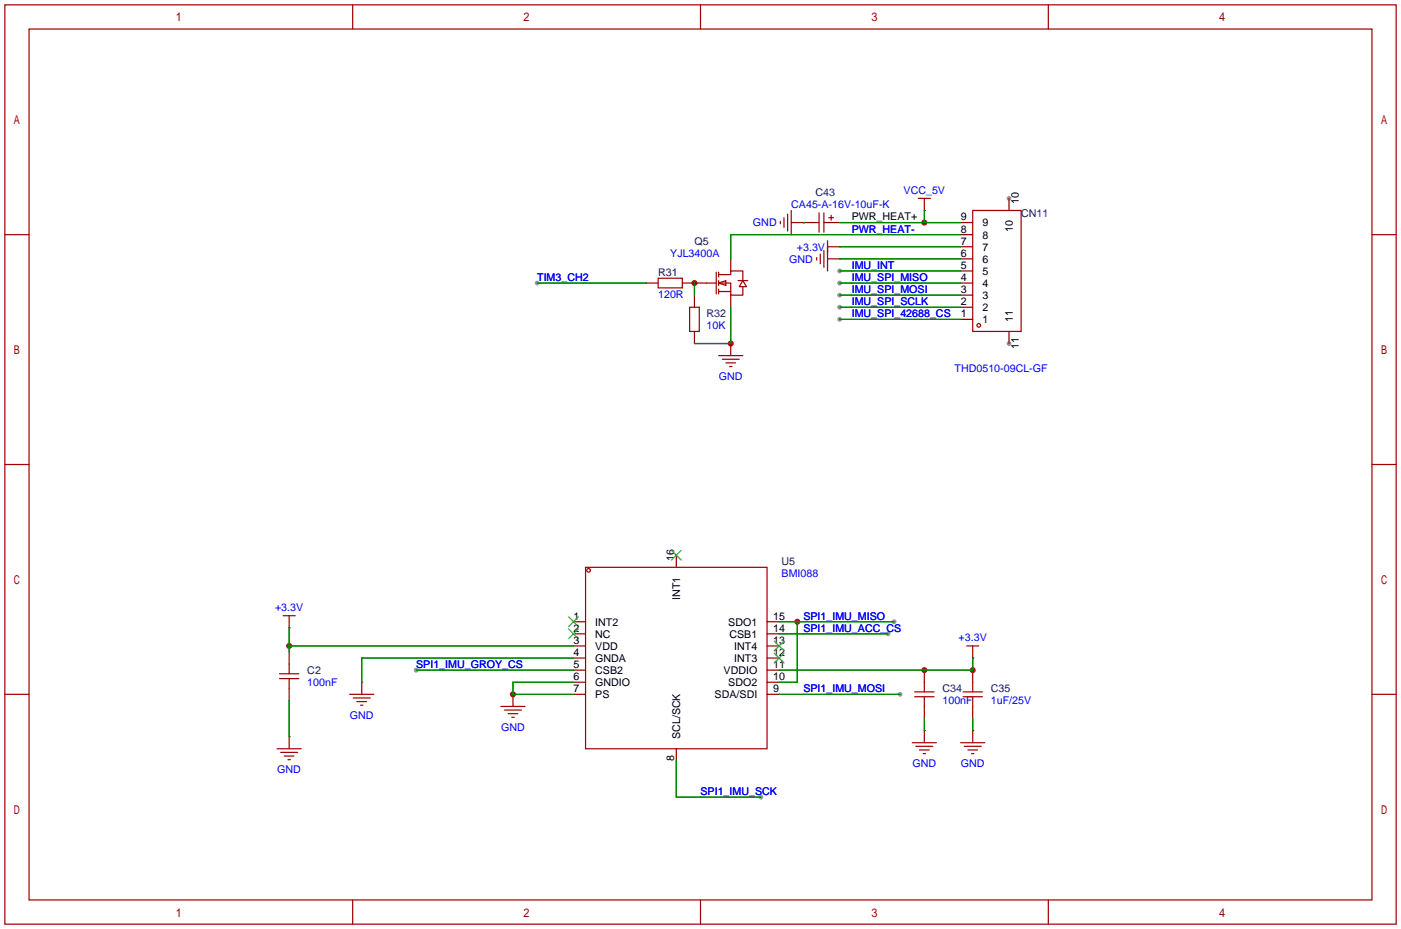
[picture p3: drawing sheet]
<svg xmlns="http://www.w3.org/2000/svg" width="294mm" height="195mm" viewBox="0 0 294 195" stroke-linecap="round" stroke-linejoin="round" font-family="sans-serif">
<g fill="#999">
<circle cx="211.8" cy="41.7" r=".51"/>
<circle cx="211.8" cy="72.1" r=".51"/>
<circle cx="159.8" cy="167.4" r=".51"/>
<circle cx="189" cy="145.8" r=".51"/>
<circle cx="87.4" cy="140.7" r=".51"/>
<circle cx="186.4" cy="133.1" r=".51"/>
<circle cx="187.7" cy="130.6" r=".51"/>
<circle cx="176.3" cy="56.9" r=".51"/>
<circle cx="176.3" cy="59.4" r=".51"/>
<circle cx="176.3" cy="62" r=".51"/>
<circle cx="176.3" cy="64.5" r=".51"/>
<circle cx="176.3" cy="67.1" r=".51"/>
<circle cx="112.8" cy="59.4" r=".51"/>
</g>
<g fill="none" stroke="#a10000" stroke-width=".25">
<path d="M173.7 51.8h2.6M173.7 50.5v2.6M204.2 44.2h10.2v25.4h-10.2zM122.9 119.1h38.1v38.1h-38.1zM59.4 129.3h2.6M60.7 129.3v2.5M60.7 139.4v2.1M202.9 135.6h2.6M204.2 135.6v2.6M58.2 157.2h5M58.7 142.5h4M58.7 141.5h4"/>
<path d="M58.9 158h3.6M59.7 158.8h2M60.5 159.5h.5M60.7 142.5v2M60.7 154.7v2.5M73.4 145.8h5.1M74.2 146.6h3.5M74.9 147.3h2.1M75.7 148.1h.5M75.9 143.3v2.5M105.2 148.3h5M105.9 149.1h3.6"/>
<path d="M106.7 149.9h2M107.4 150.6h.5M107.7 145.8v2.5M191.5 156h5.1M192 146.3h4.1M192 145.3h4.1M192.3 156.7h3.5M193 157.5h2.1M193.8 158.2h.5M194.1 143.3v2M194.1 146.3v2M194.1 153.4v2.6"/>
<path d="M201.7 156h5.1M202.2 146.3h4M202.2 145.3h4M202.4 156.7h3.6M203.2 157.5h2M204 158.2h.5M204.2 143.3v2M204.2 146.3v2M204.2 153.4v2.6"/>
<circle cx="205.5" cy="68.3" r=".38"/>
<circle cx="123.6" cy="119.8" r=".38"/>
</g>
<g fill="none" stroke="#870000" stroke-width=".25">
<path d="M176.3 51.8h.1M201.7 59.4h2.5M201.7 56.9h2.5M201.7 54.4h2.5M201.7 51.8h2.5M201.7 49.3h2.5M201.7 46.7h2.5M211.8 41.7v2.5M201.7 67.1h2.5M201.7 64.5h2.5M201.7 62h2.5M211.8 69.6v2.5"/>
<path d="M142 116.6v2.5M60.7 131.8h.1M60.7 136.9v2.5M120.4 130.6h2.5M120.4 133.1h2.5M120.4 135.6h2.5M120.4 138.2h2.5M161 130.6h2.6M161 133.1h2.6M161 135.6h2.6M161 138.2h2.6M204.2 138.2h.1"/>
<path d="M60.7 154.7h.1M60.7 144.5v2.6M75.9 143.3h.1M107.7 145.8h.1M120.4 140.7h2.5M120.4 143.3h2.5M120.4 145.8h2.5M142 157.2v2.6M161 140.7h2.6M161 143.3h2.6M161 145.8h2.6M194.1 153.4h.1"/>
<path d="M194.1 140.7v2.6M194.1 148.3v2.6M204.2 153.4h.1M204.2 140.7v2.6M204.2 148.3v2.6"/>
</g>
<path d="M141 115.6l2 2M143 115.6l-2 2M119.4 129.5l2 2.1M119.4 132.1l2 2M121.4 129.5l-2 2.1M121.4 132.1l-2 2M162.6 137.2l2 2M162.6 134.6l2 2.1M164.6 137.2l-2 2M164.6 134.6l-2 2.1" fill="none" stroke="#3c3" stroke-width=".25"/>
<g fill="#c00">
<circle cx="194.1" cy="140.7" r=".63"/>
<circle cx="204.2" cy="140.7" r=".63"/>
<circle cx="60.7" cy="135.6" r=".63"/>
<circle cx="167.4" cy="130.6" r=".63"/>
<circle cx="107.7" cy="145.8" r=".63"/>
<circle cx="194.1" cy="46.7" r=".63"/>
<circle cx="145.8" cy="59.4" r=".63"/>
<circle cx="153.4" cy="72.1" r=".63"/>
</g>
<g fill="none" stroke="#a10000" stroke-width=".25">
<path d="M1 1h292.1v193.1h-292.1zM6.1 6.1h281.9v182.9h-281.9zM74 1v5.1M147.1 1v5.1M220.1 1v5.1M1 49.3h5.1M138.2 58.4h5.1v2.1h-5.1zM148.3 59.4h2.1M150.4 57.2v4.5M150.9 59.4l1.5-.5v1zM150.9 57.7h2.5v-.8h2.6v2M150.9 59.4h2.5v2.6h2.6v-1.8"/>
<path d="M150.9 57.2v1M150.9 58.9v1M154.9 58.9h2.1M156 58.9l.7 1.3h-1.5zM163.8 46.5v.5M164.6 45.7v2.1M165.4 45v3.5M166.1 46.7h2.6M166.1 44.2v5.1M171.2 46.7h.8M171.4 54.1v.5M172 44.7v4.1"/>
<path d="M172.2 53.3v2.1M173 44.7v4.1M173 52.6v3.5M173 46.7h.7M173.7 54.4h2.6M173.7 51.8v5.1M174 45.7h1M174.5 45.2v1M192.8 41.7h2.5M194.1 41.7v2.5M288 49.3h5.1M144.8 64.5h2v5.1h-2z"/>
<path d="M150.9 61.2h2.5M150.9 60.7v1M150.9 74.7h5.1M151.6 75.4h3.6M152.4 76.2h2M153.2 77h.5M153.4 72.1v2.6M1 97.5h5.1M288 97.5h5.1M1 145.8h5.1M288 145.8h5.1M74 189v5.1"/>
<path d="M147.1 189v5.1M220.1 189v5.1"/>
</g>
<path d="M135.6 59.4h2.6M143.3 59.4h5M153.4 54.4v2.5M168.7 46.7h.1M168.7 46.7h2.5M173.7 46.7h2.6M176.3 54.4h.1M194.1 44.2h.1M145.8 62v2.5M145.8 69.6v2.5M153.4 72.1h.1M153.4 62v2.5" fill="none" stroke="#870000" stroke-width=".25"/>
<g fill="none" stroke="#008700" stroke-width=".25">
<path d="M112.8 59.4h22.8M145.8 59.4v2.6M168.7 46.7h.1M176.3 46.7h25.4M176.3 51.8h25.4M176.3 54.4h25.4M176.3 56.9h25.4M176.3 59.4h25.4M194.1 44.2v2.5M201.7 49.3h-48.3v5.1M153.4 64.5v7.6h-7.6M176.3 62h25.4"/>
<path d="M176.3 64.5h25.4M176.3 67.1h25.4M60.7 131.8v5.1M60.7 135.6h59.7M120.4 138.2h-44.5v5.1M163.6 133.1h22.8M163.6 130.6h24.1M167.4 130.6v12.7h-3.8M204.2 138.2v2.5h-40.6M60.7 147.1v7.6M87.4 140.7h33M120.4 143.3h-12.7v2.5h12.7"/>
<path d="M142 159.8v7.6h17.8M163.6 145.8h25.4M194.1 150.9v2.5M204.2 150.9v2.5"/>
</g>
<g font-size="2.2" fill="#000080">
<text x="171.2" y="41.2">C43</text>
<text x="214.4" y="45.5">CN11</text>
<text x="145.8" y="51.4">Q5</text>
<text x="138.2" y="58">R31</text>
<text x="148.3" y="66.6">R32</text>
<text x="164.1" y="118.7">U5</text>
<text x="64.5" y="141.5">C2</text>
<text x="197.9" y="145.3">C34</text>
<text x="208" y="145.3">C35</text>
</g>
<g font-size="2.2" fill="#00f">
<text x="189.7" y="40.7">VCC_5V</text>
<text x="158.1" y="47.6">GND</text>
<text x="166.1" y="43.7">CA45-A-16V-10uF-K</text>
<text x="140.7" y="53.9">YJL3400A</text>
<text x="167.3" y="52.6">+3.3V</text>
<text x="178.8" y="48.8">PWR_HEAT-</text>
<text x="112.8" y="59">TIM3_CH2</text>
<text x="165.7" y="55.2">GND</text>
<text x="178.8" y="56.4">IMU_INT</text>
<text x="178.8" y="59">IMU_SPI_MISO</text>
<text x="138.2" y="62.5">120R</text>
<text x="178.8" y="61.5">IMU_SPI_MOSI</text>
<text x="178.8" y="64.1">IMU_SPI_SCLK</text>
<text x="148.3" y="69.1">10K</text>
<text x="178.8" y="66.6">IMU_SPI_42688_CS</text>
<text x="150.9" y="79.8">GND</text>
<text x="200.4" y="78">THD0510-09CL-GF</text>
<text x="164.1" y="121.2">BMI088</text>
<text x="57.7" y="128.3">+3.3V</text>
<text x="168.7" y="130.1">SPI1_IMU_MISO</text>
<text x="168.7" y="132.6">SPI1_IMU_ACC_CS</text>
<text x="201.3" y="134.7">+3.3V</text>
<text x="87.4" y="140.3">SPI1_IMU_GROY_CS</text>
<text x="64.5" y="144.1">100nF</text>
<text x="168.7" y="145.3">SPI1_IMU_MOSI</text>
<text x="197.9" y="147.9">100nF</text>
<text x="208" y="147.9">1uF/25V</text>
<text x="73.5" y="150.9">GND</text>
<text x="105.2" y="153.5">GND</text>
<text x="191.6" y="161.1">GND</text>
<text x="201.7" y="161.1">GND</text>
<text x="58.2" y="162.4">GND</text>
<text x="147.1" y="166.9">SPI1_IMU_SCK</text>
</g>
<g font-size="2.2">
<text x="178.8" y="46.3">PWR_HEAT+</text>
<text x="201.7" y="46.3">9</text>
<text x="206.2" y="47.6">9</text>
<text x="213.9" y="42.9" transform="rotate(-90 213.9 42.9)">10</text>
<text x="201.7" y="53.9">6</text>
<text x="201.7" y="51.4">7</text>
<text x="201.7" y="48.8">8</text>
<text x="206.2" y="52.6">7</text>
<text x="206.2" y="50.1">8</text>
<text x="212.7" y="48.7" transform="rotate(-90 212.7 48.7)">10</text>
<text x="201.7" y="59">4</text>
<text x="201.7" y="56.4">5</text>
<text x="206.2" y="57.7">5</text>
<text x="206.2" y="55.2">6</text>
<text x="201.7" y="64.1">2</text>
<text x="201.7" y="61.5">3</text>
<text x="206.2" y="65.3">2</text>
<text x="206.2" y="62.8">3</text>
<text x="206.2" y="60.3">4</text>
<text x="201.7" y="66.6">1</text>
<text x="206.2" y="67.9">1</text>
<text x="212.7" y="67.6" transform="rotate(-90 212.7 67.6)">11</text>
<text x="213.9" y="73.4" transform="rotate(-90 213.9 73.4)">11</text>
<text x="141.5" y="117.9" transform="rotate(-90 141.5 117.9)">16</text>
<text x="120.4" y="130.1">1</text>
<text x="125" y="131.4">INT2</text>
<text x="142.8" y="126" transform="rotate(-90 142.8 126)">INT1</text>
<text x="152.9" y="131.4">SDO1</text>
<text x="162.3" y="130.1">15</text>
<text x="120.4" y="132.6">2</text>
<text x="120.4" y="135.2">3</text>
<text x="120.4" y="137.7">4</text>
<text x="125" y="133.9">NC</text>
<text x="125" y="136.5">VDD</text>
<text x="153.2" y="133.9">CSB1</text>
<text x="154.1" y="136.5">INT4</text>
<text x="162.3" y="137.7">12</text>
<text x="162.3" y="135.2">13</text>
<text x="162.3" y="132.6">14</text>
<text x="120.4" y="140.3">5</text>
<text x="120.4" y="142.8">6</text>
<text x="125" y="139">GNDA</text>
<text x="125" y="141.5">CSB2</text>
<text x="151.9" y="141.5">VDDIO</text>
<text x="154.1" y="139">INT3</text>
<text x="162.3" y="142.8">10</text>
<text x="162.3" y="140.3">11</text>
<text x="120.4" y="145.3">7</text>
<text x="125" y="144.1">GNDIO</text>
<text x="125" y="146.6">PS</text>
<text x="150" y="146.6">SDA/SDI</text>
<text x="152.9" y="144.1">SDO2</text>
<text x="162.3" y="145.3">9</text>
<text x="142.8" y="155.2" transform="rotate(-90 142.8 155.2)">SCL/SCK</text>
<text x="141.5" y="159.7" transform="rotate(-90 141.5 159.7)">8</text>
</g>
</svg>
